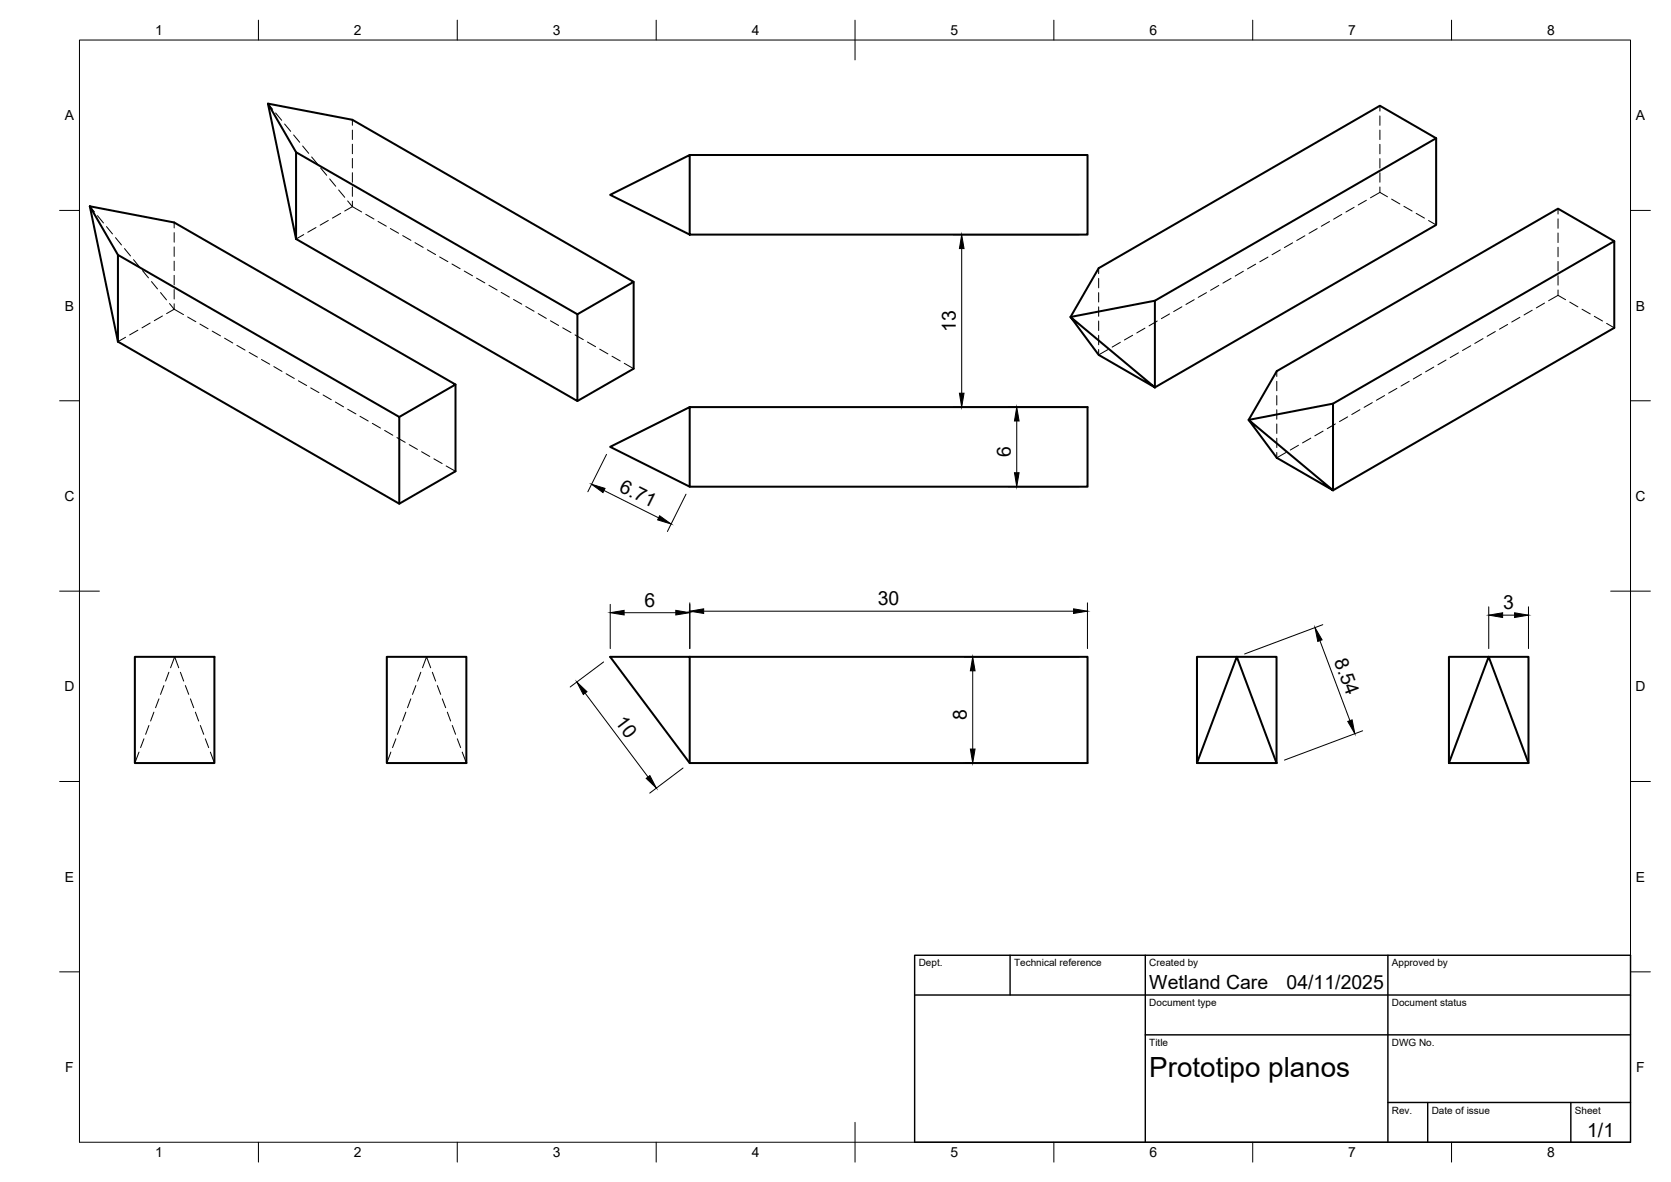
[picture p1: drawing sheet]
<svg xmlns="http://www.w3.org/2000/svg" width="420mm" height="297mm" viewBox="0 0 420 297" stroke-linecap="round" stroke-linejoin="round" font-family="sans-serif">
<!-- layer: Visible -->
<g fill="none" stroke="#000" stroke-width=".51">
<path d="M67.4 26l7 12.3v21.8M74.4 38.3l70.8 40.7M173.4 39h100.1v20h-100.1l-20-10 20-10v20M361.1 34.7l-14.1-8.1-70.8 40.8-7 12.3 21.2-4.1v21.8M361.1 34.7v21.8l-70.7 40.9M361.1 34.7l-70.7 40.9M22.6 51.8l7.1 12.3v21.8M22.6 51.8l21.2 4.1 70.7 40.7-14.1 8.2M22.6 51.8l7.1 34.1M29.7 64.1l70.7 40.7v21.8M74.4 60.1l-7-34.1 21.2 4.1 70.7 40.7-14.1 8.2M74.4 60.1l70.8 40.7v-21.8"/>
<path d="M159.3 70.8v21.9l-14.1 8.1M269.2 79.7l21.2 17.7-14.2-8.2zM405.9 60.6l-14.1-8.2-70.8 40.9-7 12.2 21.2-4.1v21.8l70.7-40.8v-21.8l-70.7 40.8M29.7 85.9l70.7 40.7 14.1-8.2v-21.8M173.4 102.3v20l-20-10 20-10h100.1v20h-100.1M314 105.5l21.2 17.7-14.2-8.2zM33.9 165.1h20v26.7h-20zM97.3 165.1h20v26.7h-20zM173.4 165.1h100.1v26.7h-100.1l-20-26.7h20v26.7M311 165.1l10 26.7h-20zM374.3 165.1l10 26.7h-20zM301 191.8v-26.7h20v26.7"/>
<path d="M364.3 191.8v-26.7h20v26.7"/>
</g>
<!-- layer: Hidden -->
<g fill="none" stroke="#000" stroke-width=".25">
<path d="M67.4 26l1.2 1.5M69.3 28.4l1.5 1.8M71.6 31.2l1.5 1.8M73.8 33.9l1.6 1.9M76.1 36.7l1.5 1.8M78.4 39.4l1.5 1.9M88.6 30.1v1.4M88.6 32.7v2.4M88.6 36.2v2.4M88.6 39.8v2.4M347 26.6v1.3M347 29.1v2.4"/>
<path d="M347 32.7v2.4M347 36.3v2.4M347 39.8v2.4M22.6 51.8l1.1 1.5M24.5 54.2l1.5 1.8M26.8 56.9l1.5 1.9M29 59.7l1.5 1.9M43.8 55.9v1.4M43.8 58.5v2.4M76.4 59l-2 1.1M79.5 57.2l-2.1 1.2M80.6 42.2l1.5 1.9"/>
<path d="M82.5 55.4l-2 1.2M82.9 45l1.5 1.8M85.2 47.7l1.5 1.9M85.7 53.6l-2.1 1.2M87.4 50.5l1.2 1.4M88.6 51.9l-1.9 1.1M88.6 43.4v2.4M88.6 47v2.3M88.6 50.6v1.3M88.6 51.9l2.3 1.4M92 53.9l2 1.1M95.1 55.7l2 1.1"/>
<path d="M98.1 57.4l2.1 1.2M101.3 59.2l2 1.2M328.1 59.3l-2 1.1M331.2 57.5l-2.1 1.1M334.3 55.7l-2.1 1.2M337.4 53.9l-2.1 1.2M340.5 52.1l-2.1 1.2M343.6 50.3l-2.1 1.2M347 48.4l-2.4 1.3M347 48.4l1.9 1.1M347 43.4v2.4M347 47v1.4"/>
<path d="M349.9 50l2.1 1.3M353 51.8l2.1 1.2M356.1 53.6l2.1 1.2M359.2 55.4l1.9 1.1M391.8 52.4v1.4M391.8 55v2.4M391.8 58.6v2.3M31.3 62.5l1.5 1.8M33.6 65.2l1.5 1.9M35.8 68l1.5 1.8M38.1 70.8l1.5 1.8M40.4 73.5l1.5 1.9"/>
<path d="M40.9 79.4l-2.1 1.2M41.9 78.8l1.9-1.1 2.3 1.4M42.6 76.3l1.2 1.4v-1.4M43.8 62v2.4M43.8 65.6v2.4M43.8 69.2v2.4M43.8 72.8v2.3M47.2 79.7l2 1.1M104.4 61l2 1.2M107.4 62.8l2.1 1.2M110.5 64.6l2.1 1.2M113.6 66.3l2.1 1.2"/>
<path d="M116.7 68.1l2.1 1.2M119.8 69.9l2.1 1.2M122.9 71.7l2.1 1.2M126 73.5l2.1 1.2M129.1 75.3l2.1 1.1M132.2 77l2.1 1.2M135.3 78.8l2.1 1.2M276.2 67.4v1.4M276.2 70v2.3M276.2 73.5v2.4M276.2 77.1v2.4M294.1 78.9l-2.1 1.2"/>
<path d="M297.2 77.1l-2.1 1.2M300.3 75.3l-2.1 1.2M303.4 73.5l-2.1 1.2M306.5 71.7l-2.1 1.2M309.5 70l-2 1.1M312.6 68.2l-2 1.2M315.7 66.4l-2 1.2M318.8 64.6l-2 1.2M321.9 62.8l-2.1 1.2M325 61l-2.1 1.2M382.2 79.7l-2.1 1.2M385.3 78l-2.1 1.1"/>
<path d="M388.4 76.2l-2.1 1.2M391.8 62.1v2.4M391.8 65.7v2.4M391.8 69.3v2.4M391.8 72.9v1.3M393.7 75.3l-1.9-1.1-2.4 1.4M394.7 75.9l2 1.2M397.8 77.7l2.1 1.2M400.9 79.5l2 1.2M31.6 84.8l-1.9 1.1M34.7 83l-2.1 1.2M37.8 81.2l-2.1 1.2"/>
<path d="M50.3 81.4l2 1.2M53.4 83.2l2 1.2M56.5 85l2 1.2M59.6 86.8l2 1.2M62.7 88.6l2 1.2M65.7 90.3l2.1 1.2M68.9 92.1l2 1.2M71.9 93.9l2.1 1.2M75 95.7l2.1 1.2M78.1 97.5l2.1 1.2M81.2 99.3l2.1 1.1M138.4 80.6l2.1 1.2"/>
<path d="M141.5 82.4l2.1 1.2M144.6 84.2l2.1 1.2M147.7 85.9l2.1 1.2M150.8 87.7l2 1.2M153.9 89.5l2.1 1.2M157 91.3l2.3 1.4M276.2 80.7v2.4M276.2 84.3v2.3M276.2 87.8v1.4l2.4-1.4M281.7 86l-2.1 1.2M284.8 84.3l-2.1 1.1M287.9 82.5l-2.1 1.2"/>
<path d="M291 80.7l-2.1 1.2M321 93.3v1.3M321 95.8v2.4M321 99.4v2.4M348.1 99.4l-2 1.2M351.2 97.6l-2 1.2M354.3 95.8l-2 1.2M357.4 94l-2 1.2M360.5 92.3l-2 1.1M363.6 90.5l-2.1 1.2M366.7 88.7l-2.1 1.2M369.8 86.9l-2.1 1.2"/>
<path d="M372.9 85.1l-2.1 1.2M376 83.3l-2.1 1.2M379.1 81.5l-2.1 1.2M404 81.3l1.9 1.1M84.3 101l2.1 1.2M87.4 102.8l2.1 1.2M90.5 104.6l2.1 1.2M93.6 106.4l2.1 1.2M96.7 108.2l2.1 1.2M99.8 110l2.1 1.2M102.9 111.7l2.1 1.2M106 113.5l2.1 1.2"/>
<path d="M109.1 115.3l2.1 1.2M112.2 117.1l2.3 1.3M321 113.7v1.3l2.4-1.3M321 103v2.4M321 106.5v2.4M321 110.1v2.4M326.5 111.9l-2.1 1.2M329.6 110.1l-2.1 1.2M332.7 108.3l-2.1 1.2M335.8 106.5l-2.1 1.2M338.9 104.8l-2.1 1.1M341.9 103l-2 1.2"/>
<path d="M345.1 101.2l-2.1 1.2M38.7 179l-.8 2.2M40 175.6l-.9 2.2M41.2 172.3l-.8 2.2M42.5 168.9l-.9 2.3M42.9 167.8l1-2.7 1 2.7M45.4 168.9l.8 2.3M46.6 172.3l.9 2.2M47.9 175.6l.8 2.2M49.1 179l.9 2.2M102 179l-.8 2.2M103.3 175.6l-.8 2.2"/>
<path d="M104.6 172.3l-.9 2.2M105.8 168.9l-.8 2.3M106.2 167.8l1.1-2.7 1 2.7M108.7 168.9l.8 2.3M110 172.3l.8 2.2M111.2 175.6l.9 2.2M112.5 179l.8 2.2M34.9 189l-1 2.8M36.2 185.7l-.9 2.2M37.4 182.3l-.8 2.2M50.4 182.3l.8 2.2M51.6 185.7l.9 2.2"/>
<path d="M52.9 189l1 2.8M98.3 189l-1 2.8M99.5 185.7l-.8 2.2M100.8 182.3l-.9 2.2M113.7 182.3l.9 2.2M115 185.7l.8 2.2M116.2 189l1.1 2.8"/>
</g>
<!-- layer: BORDER -->
<g fill="none" stroke="#000" stroke-width=".25">
<path d="M20 10.1h390v276.9h-390zM65 5.1v5M115 5.1v5M165 5.1v5M215 5.1v10M265 5.1v5M315 5.1v5M365 5.1v5M15 52.9h5M410 52.9h5M15 100.7h5M410 100.7h5"/>
<path d="M15 148.6h10M405 148.6h10M15 196.4h5M410 196.4h5M15 244.2h5M410 244.2h5M65 287v5M115 287v5M165 287v5M215 282.1v9.9M265 287v5M315 287v5"/>
<path d="M365 287v5"/>
</g>
<!-- layer: TITLEBLOCK -->
<path d="M230 240.1h180v46.9h-180zM230 250h180M254 240.1v9.9M288 240.1v46.9M349 240.1v46.9M288 260.1h122M349 277.1h61M359 277.1v9.9M395 277.1v9.9" fill="none" stroke="#000" stroke-width=".36"/>
<!-- layer: FD_Dimensions -->
<g fill="none" stroke="#000" stroke-width=".25">
<path d="M239.7 59h31.6M241.8 62.5v36.3M152.5 114.2l-4.7 9.4M239.7 102.3h31.6M255.7 105.8v13M151.9 123.3l13.7 6.8M172.5 124.2l-4.7 9.4M253.6 122.3h17.7M153.4 151.9v11.1M156.9 154h13M173.4 151.5v11.5M176.9 153.6h93"/>
<path d="M273.4 151.5v11.5M332.6 157l-19.7 7.3M374.3 152.5v10.5M377.8 154.6h3M384.3 152.5v10.5M147.1 174.2l15.8 21M151.8 166.4l-8.4 6.2M242.5 165.1h28.8M244.6 168.6v19.6M331.9 161l7.5 20.1M171.7 193l-8.3 6.3M242.5 191.8h28.8"/>
<path d="M342.6 183.6l-19.6 7.4"/>
</g>
<g fill="#000" stroke="#000" stroke-width=".25">
<path d="M241.8 59l.6 3.5h-1.2zM241.2 98.8h1.2l-.6 3.5zM255.1 118.8h1.1l-.5 3.5zM255.7 102.3l.5 3.5h-1.1zM148.7 121.7l3.4 1-.5 1.1zM165.9 129.6l2.8 2.1-3.3-1.1zM153.4 154l3.5-.6v1.1zM169.9 153.4l3.5 .6-3.5 .5zM173.4 153.6l3.5-.6v1.2zM269.9 153l3.5 .6-3.5 .6zM374.3 154.6l3.5-.6v1.2zM380.8 154l3.5 .6-3.5 .6z"/>
<path d="M145 171.4l2.6 2.4-.9 .7zM244.6 165.1l.6 3.5h-1.2zM330.6 157.7l1.8 3.1-1.1 .4zM162.5 195.6l.9-.7 1.6 3.1zM244 188.2h1.2l-.6 3.6zM338.9 181.3l1.1-.4 .7 3.5z"/>
</g>
<text font-size="7" x="289" y="270.6">Prototipo planos</text>
<g font-size="4.9">
<text x="240.3" y="83.5" transform="rotate(-90 240.3 83.5)">13</text>
<text x="254.2" y="114.8" transform="rotate(-90 254.2 114.8)">6</text>
<text x="155.4" y="123.4" transform="rotate(27 155.4 123.4)">6.71</text>
<text x="162.1" y="152.5">6</text>
<text x="220.7" y="152.1">30</text>
<text x="378" y="153.1">3</text>
<text x="335.4" y="166.1" transform="rotate(69 335.4 166.1)">8.54</text>
<text x="154.5" y="181.6" transform="rotate(53 154.5 181.6)">10</text>
<text x="243.1" y="180.9" transform="rotate(-90 243.1 180.9)">8</text>
<text x="289" y="248.5">Wetland Care</text>
<text x="323.5" y="248.5">04/11/2025</text>
<text x="399.1" y="285.7">1/1</text>
</g>
<g font-size="3.5">
<text x="39" y="8.8">1</text>
<text x="89" y="8.8">2</text>
<text x="139" y="8.8">3</text>
<text x="189" y="8.8">4</text>
<text x="239" y="8.8">5</text>
<text x="289" y="8.8">6</text>
<text x="339" y="8.8">7</text>
<text x="389" y="8.8">8</text>
<text x="16.3" y="30.2">A</text>
<text x="411.3" y="30.2">A</text>
<text x="16.3" y="78">B</text>
<text x="411.3" y="78">B</text>
<text x="16.2" y="125.9">C</text>
<text x="411.2" y="125.9">C</text>
<text x="16.2" y="173.7">D</text>
<text x="411.2" y="173.7">D</text>
<text x="16.3" y="221.6">E</text>
<text x="411.3" y="221.6">E</text>
<text x="16.4" y="269.4">F</text>
<text x="411.4" y="269.4">F</text>
<text x="39" y="290.8">1</text>
<text x="89" y="290.8">2</text>
<text x="139" y="290.8">3</text>
<text x="189" y="290.8">4</text>
<text x="239" y="290.8">5</text>
<text x="289" y="290.8">6</text>
<text x="339" y="290.8">7</text>
<text x="389" y="290.8">8</text>
</g>
<g font-size="2.5">
<text x="231" y="242.9">Dept.</text>
<text x="255" y="242.9">Technical reference</text>
<text x="289" y="242.9">Created by</text>
<text x="350" y="242.9">Approved by</text>
<text x="289" y="252.8">Document type</text>
<text x="350" y="252.8">Document status</text>
<text x="289" y="262.9">Title</text>
<text x="350" y="262.9">DWG No.</text>
<text x="350" y="279.9">Rev.</text>
<text x="360" y="279.9">Date of issue</text>
<text x="396" y="279.9">Sheet</text>
</g>
</svg>
